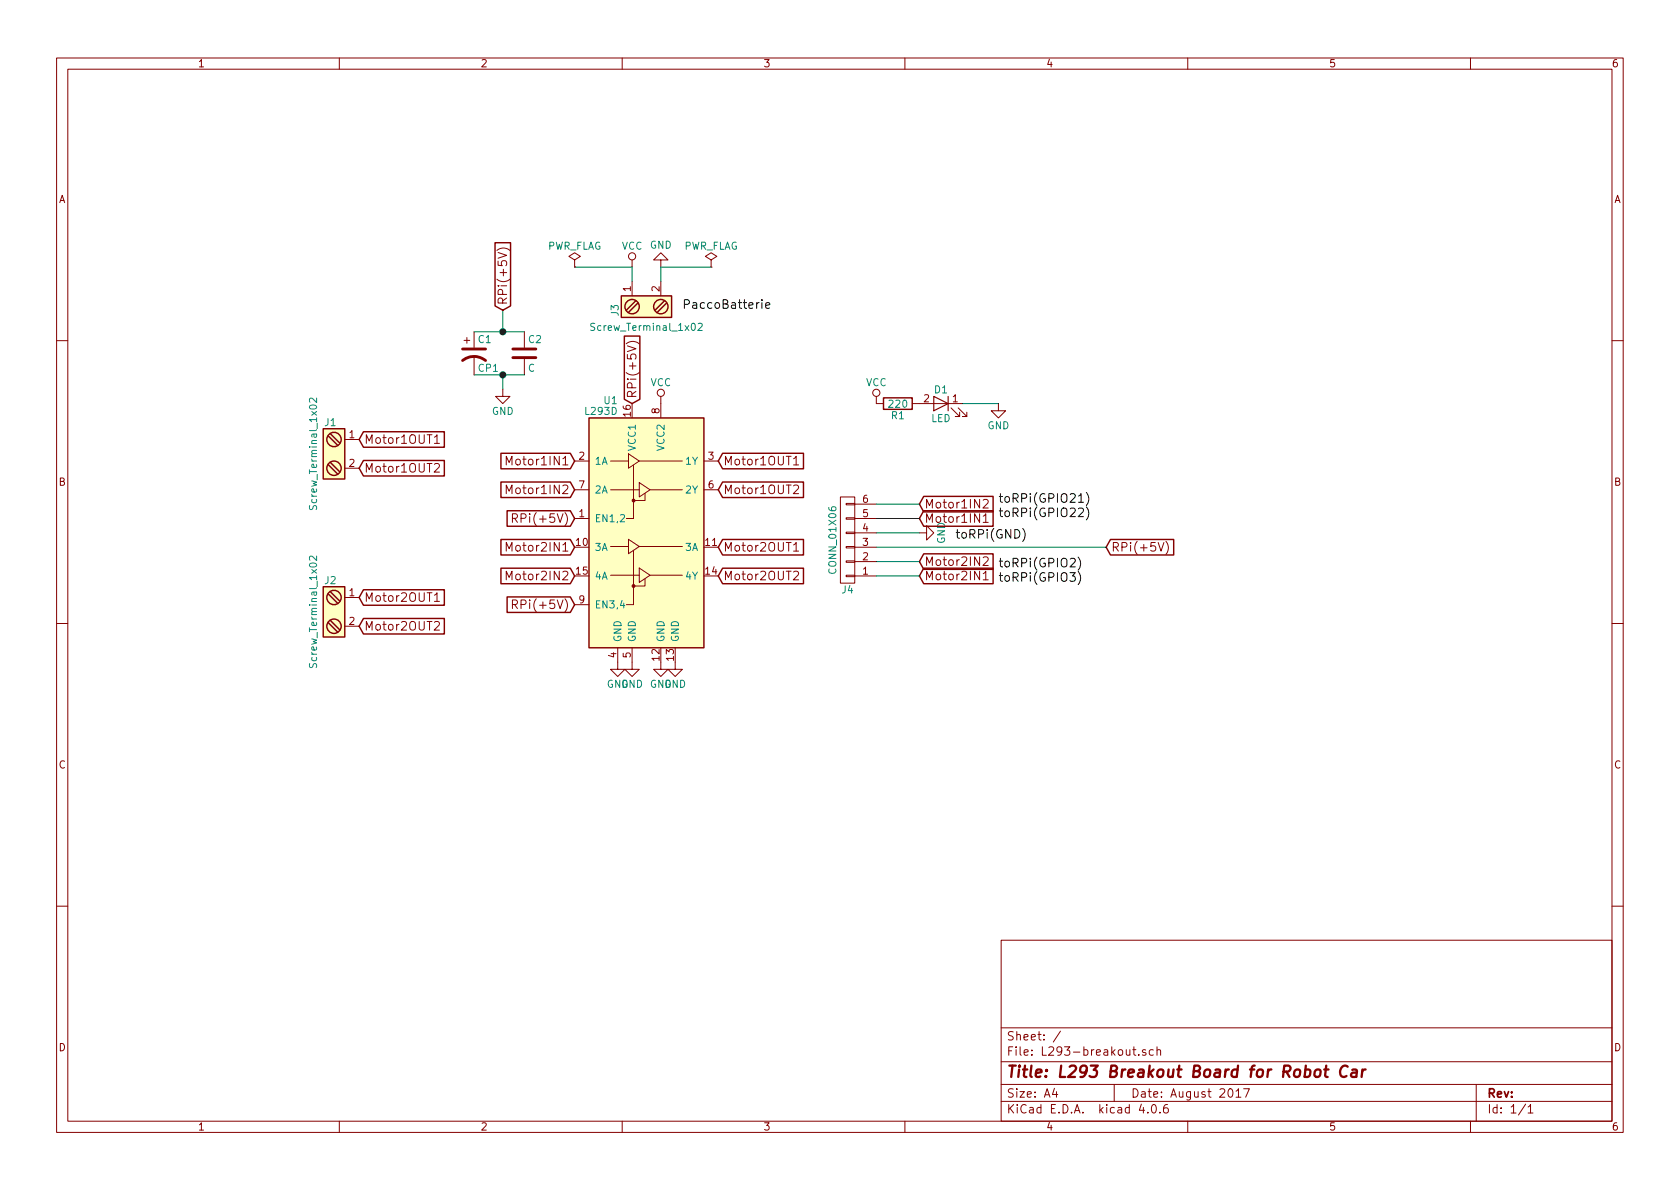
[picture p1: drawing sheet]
EESchema Schematic File Version 2
LIBS:power
LIBS:device
LIBS:transistors
LIBS:conn
LIBS:linear
LIBS:regul
LIBS:74xx
LIBS:cmos4000
LIBS:adc-dac
LIBS:memory
LIBS:xilinx
LIBS:microcontrollers
LIBS:dsp
LIBS:microchip
LIBS:analog_switches
LIBS:motorola
LIBS:texas
LIBS:intel
LIBS:audio
LIBS:interface
LIBS:digital-audio
LIBS:philips
LIBS:display
LIBS:cypress
LIBS:siliconi
LIBS:opto
LIBS:atmel
LIBS:contrib
LIBS:valves
LIBS:motor_drivers
LIBS:L293-breakout-cache
EELAYER 25 0
EELAYER END
$Descr A4 11693 8268
encoding utf-8
Sheet 1 1
Title "L293 Breakout Board for Robot Car"
Date "August 2017"
Rev ""
Comp ""
Comment1 ""
Comment2 ""
Comment3 ""
Comment4 ""
$EndDescr
$Comp
L L293D U1
U 1 1
P 4500 3800
F 0 "U1" H 4300 4825 50  0000 R CNN
F 1 "L293D" H 4300 4750 50  0000 R CNN
F 2 "Housings_DIP:DIP-16_W7.62mm_LongPads" H 4750 3050 50  0001 L CNN
F 3 "" H 4200 4500 50  0001 C CNN
	1    4500 3800
	1    0    0    -1  
$EndComp
$Comp
L Screw_Terminal_1x02 J1
U 1 1
P 2300 3150
F 0 "J1" H 2300 3400 50  0000 C TNN
F 1 "Screw_Terminal_1x02" V 2150 3150 50  0000 C TNN
F 2 "Connectors_Terminal_Blocks:TerminalBlock_Pheonix_MPT-2.54mm_2pol" H 2300 2925 50  0001 C CNN
F 3 "" H 2275 3150 50  0001 C CNN
	1    2300 3150
	1    0    0    -1  
$EndComp
$Comp
L Screw_Terminal_1x02 J2
U 1 1
P 2300 4250
F 0 "J2" H 2300 4500 50  0000 C TNN
F 1 "Screw_Terminal_1x02" V 2150 4250 50  0000 C TNN
F 2 "Connectors_Terminal_Blocks:TerminalBlock_Pheonix_MPT-2.54mm_2pol" H 2300 4025 50  0001 C CNN
F 3 "" H 2275 4250 50  0001 C CNN
	1    2300 4250
	1    0    0    -1  
$EndComp
$Comp
L Screw_Terminal_1x02 J3
U 1 1
P 4500 2150
F 0 "J3" H 4500 2400 50  0000 C TNN
F 1 "Screw_Terminal_1x02" V 4350 2150 50  0000 C TNN
F 2 "Connectors_Terminal_Blocks:TerminalBlock_Pheonix_MPT-2.54mm_2pol" H 4500 1925 50  0001 C CNN
F 3 "" H 4475 2150 50  0001 C CNN
	1    4500 2150
	0    -1   -1   0   
$EndComp
$Comp
L R R1
U 1 1
P 6250 2800
F 0 "R1" V 6330 2800 50  0000 C CNN
F 1 "220" V 6250 2800 50  0000 C CNN
F 2 "Resistors_THT:R_Axial_DIN0207_L6.3mm_D2.5mm_P10.16mm_Horizontal" V 6180 2800 50  0001 C CNN
F 3 "" H 6250 2800 50  0001 C CNN
	1    6250 2800
	0    1    1    0   
$EndComp
$Comp
L LED D1
U 1 1
P 6550 2800
F 0 "D1" H 6550 2900 50  0000 C CNN
F 1 "LED" H 6550 2700 50  0000 C CNN
F 2 "LEDs:LED_D3.0mm" H 6550 2800 50  0001 C CNN
F 3 "" H 6550 2800 50  0001 C CNN
	1    6550 2800
	-1   0    0    -1  
$EndComp
$Comp
L VCC #PWR01
U 1 1
P 6100 2800
F 0 "#PWR01" H 6100 2650 50  0001 C CNN
F 1 "VCC" H 6100 2950 50  0000 C CNN
F 2 "" H 6100 2800 50  0001 C CNN
F 3 "" H 6100 2800 50  0001 C CNN
	1    6100 2800
	1    0    0    -1  
$EndComp
$Comp
L GND #PWR02
U 1 1
P 6950 2800
F 0 "#PWR02" H 6950 2550 50  0001 C CNN
F 1 "GND" H 6950 2650 50  0000 C CNN
F 2 "" H 6950 2800 50  0001 C CNN
F 3 "" H 6950 2800 50  0001 C CNN
	1    6950 2800
	1    0    0    -1  
$EndComp
$Comp
L GND #PWR03
U 1 1
P 4300 4600
F 0 "#PWR03" H 4300 4350 50  0001 C CNN
F 1 "GND" H 4300 4450 50  0000 C CNN
F 2 "" H 4300 4600 50  0001 C CNN
F 3 "" H 4300 4600 50  0001 C CNN
	1    4300 4600
	1    0    0    -1  
$EndComp
$Comp
L GND #PWR04
U 1 1
P 4400 4600
F 0 "#PWR04" H 4400 4350 50  0001 C CNN
F 1 "GND" H 4400 4450 50  0000 C CNN
F 2 "" H 4400 4600 50  0001 C CNN
F 3 "" H 4400 4600 50  0001 C CNN
	1    4400 4600
	1    0    0    -1  
$EndComp
$Comp
L GND #PWR05
U 1 1
P 4600 4600
F 0 "#PWR05" H 4600 4350 50  0001 C CNN
F 1 "GND" H 4600 4450 50  0000 C CNN
F 2 "" H 4600 4600 50  0001 C CNN
F 3 "" H 4600 4600 50  0001 C CNN
	1    4600 4600
	1    0    0    -1  
$EndComp
$Comp
L GND #PWR06
U 1 1
P 4700 4600
F 0 "#PWR06" H 4700 4350 50  0001 C CNN
F 1 "GND" H 4700 4450 50  0000 C CNN
F 2 "" H 4700 4600 50  0001 C CNN
F 3 "" H 4700 4600 50  0001 C CNN
	1    4700 4600
	1    0    0    -1  
$EndComp
$Comp
L VCC #PWR07
U 1 1
P 4400 1850
F 0 "#PWR07" H 4400 1700 50  0001 C CNN
F 1 "VCC" H 4400 2000 50  0000 C CNN
F 2 "" H 4400 1850 50  0001 C CNN
F 3 "" H 4400 1850 50  0001 C CNN
	1    4400 1850
	1    0    0    -1  
$EndComp
$Comp
L GND #PWR08
U 1 1
P 4600 1850
F 0 "#PWR08" H 4600 1600 50  0001 C CNN
F 1 "GND" H 4600 1700 50  0000 C CNN
F 2 "" H 4600 1850 50  0001 C CNN
F 3 "" H 4600 1850 50  0001 C CNN
	1    4600 1850
	-1   0    0    1   
$EndComp
$Comp
L CONN_01X06 J4
U 1 1
P 5900 3750
F 0 "J4" H 5900 4100 50  0000 C CNN
F 1 "CONN_01X06" V 6000 3750 50  0000 C CNN
F 2 "Connectors:PINHEAD1-6" H 5900 3750 50  0001 C CNN
F 3 "" H 5900 3750 50  0001 C CNN
	1    5900 3750
	-1   0    0    1   
$EndComp
$Comp
L GND #PWR09
U 1 1
P 6400 3700
F 0 "#PWR09" H 6400 3450 50  0001 C CNN
F 1 "GND" H 6400 3550 50  0000 C CNN
F 2 "" H 6400 3700 50  0001 C CNN
F 3 "" H 6400 3700 50  0001 C CNN
	1    6400 3700
	0    -1   -1   0   
$EndComp
Text Label 6650 3750 0    60   ~ 0
toRPi(GND)
Text Label 4750 2150 0    60   ~ 0
PaccoBatterie
Text GLabel 7700 3800 2    60   Input ~ 0
RPi(+5V)
Text GLabel 4000 3600 0    60   Input ~ 0
RPi(+5V)
Text GLabel 4000 4200 0    60   Input ~ 0
RPi(+5V)
Text GLabel 4400 2800 1    60   Input ~ 0
RPi(+5V)
$Comp
L VCC #PWR010
U 1 1
P 4600 2800
F 0 "#PWR010" H 4600 2650 50  0001 C CNN
F 1 "VCC" H 4600 2950 50  0000 C CNN
F 2 "" H 4600 2800 50  0001 C CNN
F 3 "" H 4600 2800 50  0001 C CNN
	1    4600 2800
	1    0    0    -1  
$EndComp
Text GLabel 6400 3600 2    60   Input ~ 0
Motor1IN1
Text GLabel 6400 3500 2    60   Input ~ 0
Motor1IN2
Text GLabel 6400 4000 2    60   Input ~ 0
Motor2IN1
Text GLabel 6400 3900 2    60   Input ~ 0
Motor2IN2
Text Label 6950 3500 0    60   ~ 0
toRPi(GPIO21)
Text Label 6950 3600 0    60   ~ 0
toRPi(GPIO22)
Text Label 6950 3950 0    60   ~ 0
toRPi(GPIO2)
Text Label 6950 4050 0    60   ~ 0
toRPi(GPIO3)
Text GLabel 4000 3200 0    60   Input ~ 0
Motor1IN1
Text GLabel 4000 3400 0    60   Input ~ 0
Motor1IN2
Text GLabel 4000 3800 0    60   Input ~ 0
Motor2IN1
Text GLabel 4000 4000 0    60   Input ~ 0
Motor2IN2
Text GLabel 5000 3200 2    60   Input ~ 0
Motor1OUT1
Text GLabel 5000 3400 2    60   Input ~ 0
Motor1OUT2
Text GLabel 5000 3800 2    60   Input ~ 0
Motor2OUT1
Text GLabel 5000 4000 2    60   Input ~ 0
Motor2OUT2
Text GLabel 2500 3050 2    60   Input ~ 0
Motor1OUT1
Text GLabel 2500 3250 2    60   Input ~ 0
Motor1OUT2
Text GLabel 2500 4150 2    60   Input ~ 0
Motor2OUT1
Text GLabel 2500 4350 2    60   Input ~ 0
Motor2OUT2
$Comp
L PWR_FLAG #FLG011
U 1 1
P 4000 1850
F 0 "#FLG011" H 4000 1925 50  0001 C CNN
F 1 "PWR_FLAG" H 4000 2000 50  0000 C CNN
F 2 "" H 4000 1850 50  0001 C CNN
F 3 "" H 4000 1850 50  0001 C CNN
	1    4000 1850
	1    0    0    -1  
$EndComp
$Comp
L PWR_FLAG #FLG012
U 1 1
P 4950 1850
F 0 "#FLG012" H 4950 1925 50  0001 C CNN
F 1 "PWR_FLAG" H 4950 2000 50  0000 C CNN
F 2 "" H 4950 1850 50  0001 C CNN
F 3 "" H 4950 1850 50  0001 C CNN
	1    4950 1850
	1    0    0    -1  
$EndComp
Wire Wire Line
	6700 2800 6950 2800
Wire Wire Line
	6100 3600 6400 3600
Wire Wire Line
	6100 3500 6400 3500
Wire Wire Line
	6100 3900 6400 3900
Wire Wire Line
	6100 4000 6400 4000
Wire Wire Line
	6100 3700 6400 3700
Wire Wire Line
	6100 3800 7700 3800
Wire Wire Line
	4400 1850 4000 1850
Wire Wire Line
	4600 1850 4950 1850
Wire Wire Line
	4400 1850 4400 1950
Wire Wire Line
	4600 1850 4600 1950
$Comp
L CP1 C1
U 1 1
P 3300 2450
F 0 "C1" H 3325 2550 50  0000 L CNN
F 1 "CP1" H 3325 2350 50  0000 L CNN
F 2 "Capacitors_THT:CP_Radial_D5.0mm_P2.50mm" H 3300 2450 50  0001 C CNN
F 3 "" H 3300 2450 50  0001 C CNN
	1    3300 2450
	1    0    0    -1  
$EndComp
$Comp
L C C2
U 1 1
P 3650 2450
F 0 "C2" H 3675 2550 50  0000 L CNN
F 1 "C" H 3675 2350 50  0000 L CNN
F 2 "Capacitors_THT:C_Disc_D4.3mm_W1.9mm_P5.00mm" H 3688 2300 50  0001 C CNN
F 3 "" H 3650 2450 50  0001 C CNN
	1    3650 2450
	1    0    0    -1  
$EndComp
Wire Wire Line
	3300 2600 3650 2600
Wire Wire Line
	3300 2300 3650 2300
Wire Wire Line
	3500 2300 3500 2150
Connection ~ 3500 2300
Wire Wire Line
	3500 2600 3500 2700
Connection ~ 3500 2600
$Comp
L GND #PWR013
U 1 1
P 3500 2700
F 0 "#PWR013" H 3500 2450 50  0001 C CNN
F 1 "GND" H 3500 2550 50  0000 C CNN
F 2 "" H 3500 2700 50  0001 C CNN
F 3 "" H 3500 2700 50  0001 C CNN
	1    3500 2700
	1    0    0    -1  
$EndComp
Text GLabel 3500 2150 1    60   Input ~ 0
RPi(+5V)
$EndSCHEMATC
